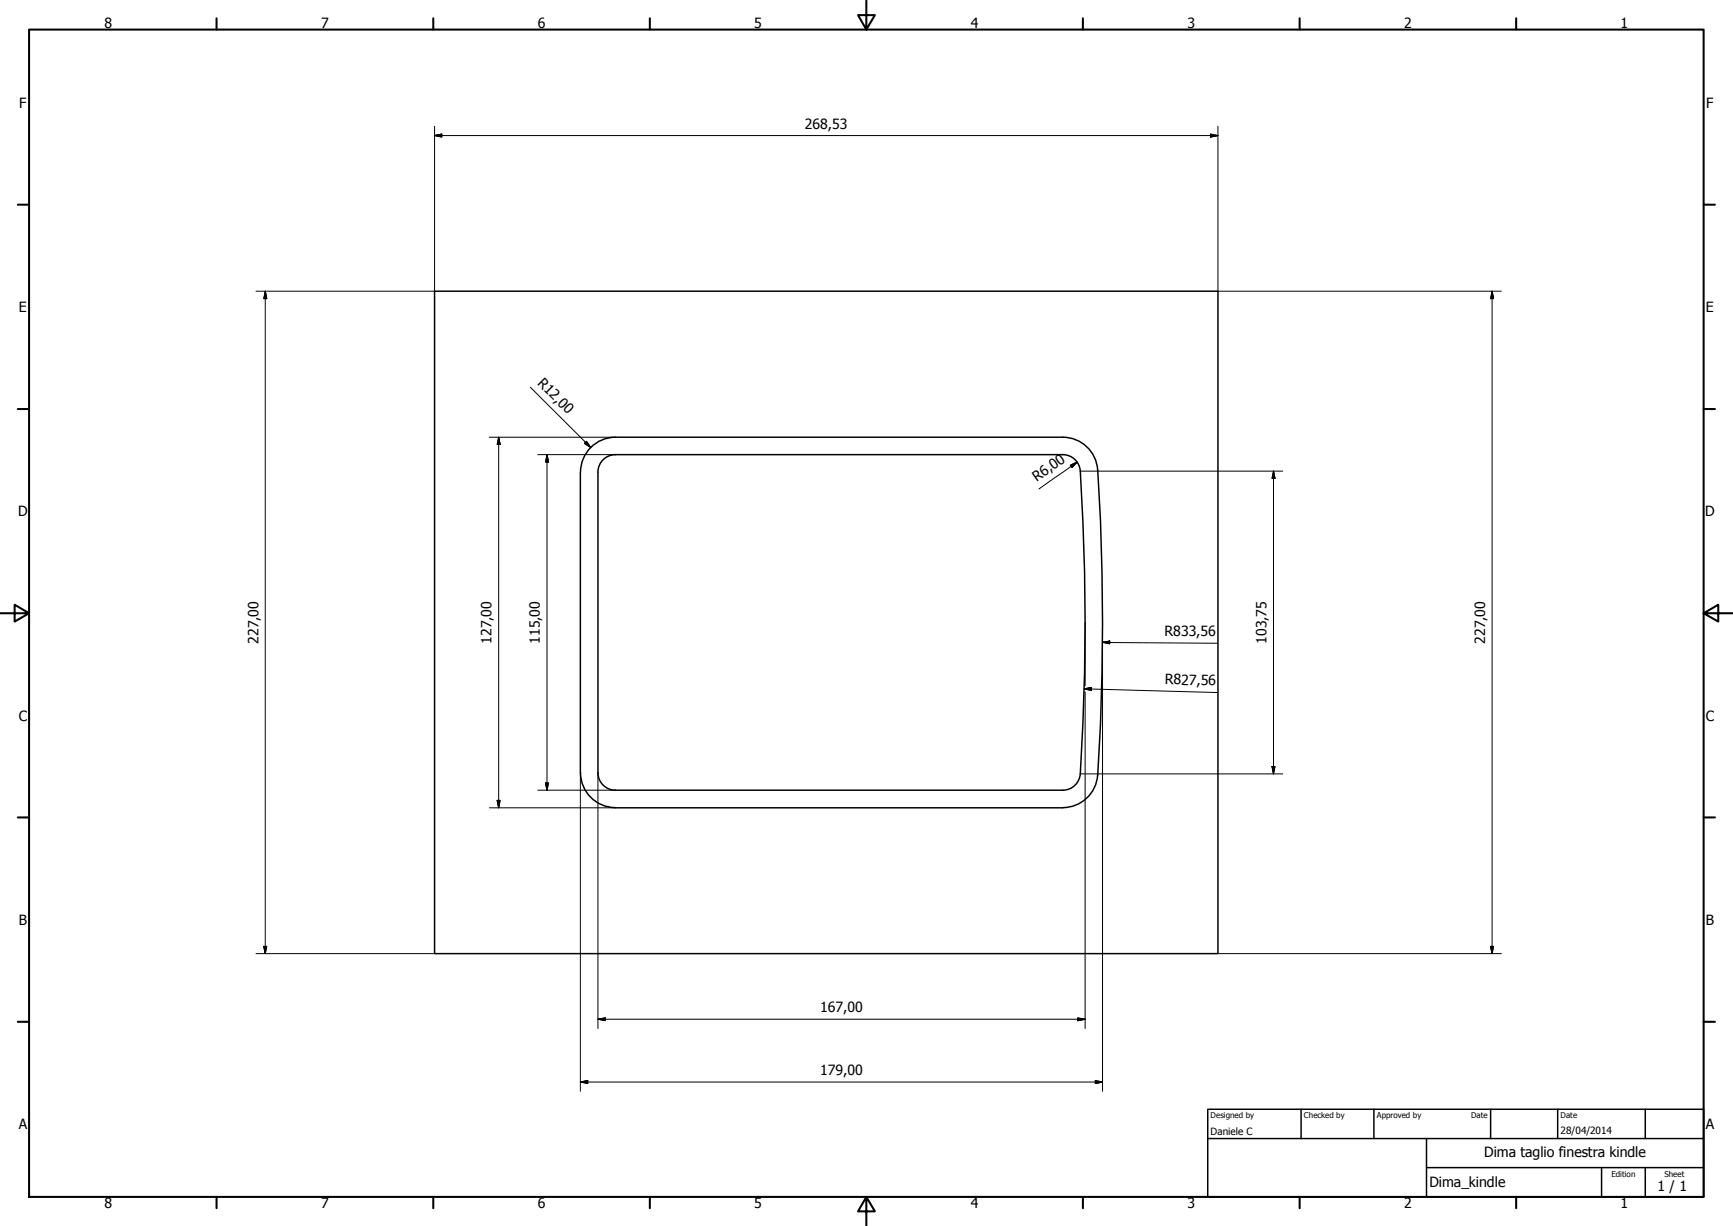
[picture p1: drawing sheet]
<svg xmlns="http://www.w3.org/2000/svg" width="594mm" height="420mm" viewBox="0 0 594 420" stroke-linecap="round" stroke-linejoin="round" font-family="sans-serif">
<!-- layer: Visible (ISO) -->
<g fill="none" stroke="#000" stroke-width=".51">
<path d="M149 99.8h268.5v227h-268.5zM210.9 149.8h153.5M210.9 155.8h153.5M211 155.8a6 6 0 0 0-6 6v103a6 6 0 0 0 6 6M211 149.8a12 12 0 0 0-12 12M364.3 155.8a6 6 0 0 1 6 5.6 813.5 813.5 0 0 1 0 103.8M364.3 149.8a12 12 0 0 1 12 11.3M198.9 161.8v103M376.3 161.1a804.8 804.8 0 0 1-.2 105.8 12 12 0 0 1-11.8 9.9M199 264.8a12 12 0 0 0 12 12M210.9 276.8h153.5M210.9 270.8h153.5"/>
<path d="M370.3 265.2a6 6 0 0 1-6 5.6"/>
</g>
<!-- layer: Border (ISO) -->
<g fill="none" stroke="#000" stroke-width=".7">
<path d="M10 10.1h574v400.1h-574zM74.2 6.3v3.8M148.5 6.3v3.8M222.8 6.3v3.8M297 .2v9.9l-2.9-4.9h5.8l-2.9 4.9M371.2 6.3v3.8M445.5 6.3v3.8M519.7 6.3v3.8M6.1 70.1h3.9M584 70.1h3.9M6.1 140.2h3.9M584 140.2h3.9"/>
<path d="M0 210.2h10l-5-3v5.8l5-2.8M584 210.2l5 2.8v-5.8l-5 3h10M6.1 280.1h3.9M584 280.1h3.9M6.1 350.2h3.9M584 350.2h3.9M74.2 410.2v3.9M148.5 410.2v3.9M222.8 410.2v3.9M297 410.2l2.9 4.9h-5.8l2.9-4.9v10M371.2 410.2v3.9M445.5 410.2v3.9"/>
<path d="M519.7 410.2v3.9"/>
</g>
<!-- layer: Title (ISO) -->
<path d="M414 380.2h170v30h-170zM414 390.2h170M446 380.2v10M471 380.2v10M489 390.2v20M511 380.2v10M534 380.2v10M564 380.2v10M489 400.2h95M549 400.2v10M564 400.2v10" fill="none" stroke="#000" stroke-width=".51"/>
<!-- layer: Dimension (ISO) -->
<g fill="none" stroke="#000" stroke-width=".34">
<path d="M149 46.5l2.4-.5v1zM149 46.5h268.5M149 43.3v56.5h-61.2M415 46l2.5 .5-2.5 .5zM417.5 43.3v56.5h97.2M90.9 99.8l.5 2.5h-1zM90.9 99.8v227M511.5 99.8l.5 2.5h-1zM511.5 99.8v227M181.8 132.7l20.7 20.6M167.8 149.8h43.1M170.9 149.8l.5 2.5h-1z"/>
<path d="M170.9 149.8v127M184.3 155.8h26.6M187.5 155.8l.5 2.5h-1zM187.5 155.8v115M201 151.2l1.5 2.1-2.2-1.4zM366.9 159.4l2.4-1.1-1.8 1.9zM369.3 158.3l-13.1 9.3M370.3 161.5h69.4M436.6 161.5l.5 2.4h-1zM436.6 161.5v103.7M372 213.3v21.8M378 213.3v160.7"/>
<path d="M371.7 236.1l2.4-.5v1zM371.7 236.1l45.9 1.2M372 237.1v115.4M378 220.1l2.4-.4v.9zM378 220.1l39.6 .4M167.8 276.8h43.1M170.4 274.3h1l-.5 2.5zM184.3 270.8h26.6M187 268.3h1l-.5 2.5zM198.9 264.8v109.2M205 264.8v87.7M370.3 265.2h69.4"/>
<path d="M436.1 262.7h1l-.5 2.5zM87.8 326.8h61.2M90.4 324.3h1l-.5 2.5zM417.5 326.8h97.2M511 324.3h1l-.5 2.5zM205 349.3l2.5-.5v1zM205 349.3h167M369.4 348.8l2.6 .5-2.6 .5zM198.9 370.8l2.6-.5v1zM198.9 370.8h179.1M375.5 370.3l2.5 .5-2.5 .5z"/>
</g>
<g fill="#000" stroke="#000" stroke-width=".34">
<path d="M149 46.5l2.4-.5zM149 46.5l2.4-.5v1zM415 47l2.5-.5zM415 46l2.5 .5-2.5 .5zM90.9 99.8l.5 2.5zM90.9 99.8l.5 2.5h-1zM511.5 99.8l.5 2.5zM511.5 99.8l.5 2.5h-1zM170.9 149.8l.5 2.5zM170.9 149.8l.5 2.5h-1zM187.5 155.8l.5 2.5zM187.5 155.8l.5 2.5h-1z"/>
<path d="M200.3 151.9l2.2 1.4zM201 151.2l1.5 2.1-2.2-1.4zM369.3 158.3l-1.8 1.9zM366.9 159.4l2.4-1.1-1.8 1.9zM436.6 161.5l.5 2.4zM436.6 161.5l.5 2.4h-1zM378 220.1l2.4-.4zM378 220.1l2.4-.4v.9zM371.7 236.1l2.4-.5zM371.7 236.1l2.4-.5v1zM170.4 274.3l.5 2.5zM170.4 274.3h1l-.5 2.5z"/>
<path d="M187 268.3l.5 2.5zM187 268.3h1l-.5 2.5zM436.1 262.7l.5 2.5zM436.1 262.7h1l-.5 2.5zM90.4 324.3l.5 2.5zM90.4 324.3h1l-.5 2.5zM511 324.3l.5 2.5zM511 324.3h1l-.5 2.5zM205 349.3l2.5-.5zM205 349.3l2.5-.5v1zM369.4 349.8l2.6-.5zM369.4 348.8l2.6 .5-2.6 .5z"/>
<path d="M198.9 370.8l2.6-.5zM198.9 370.8l2.6-.5v1zM375.5 371.3l2.5-.5zM375.5 370.3l2.5 .5-2.5 .5z"/>
</g>
<g font-size="4.8">
<text x="35.8" y="9.8">8</text>
<text x="110" y="9.8">7</text>
<text x="184.3" y="9.8">6</text>
<text x="258.6" y="9.8">5</text>
<text x="332.8" y="9.8">4</text>
<text x="407" y="9.8">3</text>
<text x="481.3" y="9.8">2</text>
<text x="555.6" y="9.8">1</text>
<text x="6.6" y="36.9">F</text>
<text x="584.9" y="36.9">F</text>
<text x="275.9" y="44">268,53</text>
<text x="6.5" y="106.9">E</text>
<text x="584.8" y="106.9">E</text>
<text x="184" y="131.6" transform="rotate(45 184 131.6)">R12,00</text>
<text x="355.4" y="165.1" transform="rotate(-35 355.4 165.1)">R6,00</text>
<text x="6.2" y="176.9">D</text>
<text x="584.5" y="176.9">D</text>
<text x="88.6" y="220.6" transform="rotate(-90 88.6 220.6)">227,00</text>
<text x="168.5" y="220.6" transform="rotate(-90 168.5 220.6)">127,00</text>
<text x="185.1" y="220.6" transform="rotate(-90 185.1 220.6)">115,00</text>
<text x="399.2" y="217.9">R833,56</text>
<text x="434.1" y="220.6" transform="rotate(-90 434.1 220.6)">103,75</text>
<text x="509.1" y="220.6" transform="rotate(-90 509.1 220.6)">227,00</text>
<text x="399.3" y="234.4" transform="rotate(1 399.3 234.4)">R827,56</text>
<text x="6.4" y="246.9">C</text>
<text x="584.7" y="246.9">C</text>
<text x="6.4" y="316.9">B</text>
<text x="584.7" y="316.9">B</text>
<text x="281.2" y="346.9">167,00</text>
<text x="281.2" y="368.4">179,00</text>
<text x="6.4" y="386.9">A</text>
<text x="584.7" y="386.9">A</text>
<text x="508.8" y="396.5">Dima taglio finestra kindle</text>
<text x="490" y="406.6">Dima_kindle</text>
<text x="568.2" y="408.1">1 / 1</text>
<text x="35.8" y="414.1">8</text>
<text x="110" y="414.1">7</text>
<text x="184.3" y="414.1">6</text>
<text x="258.6" y="414.1">5</text>
<text x="332.8" y="414.1">4</text>
<text x="407" y="414.1">3</text>
<text x="481.3" y="414.1">2</text>
<text x="555.6" y="414.1">1</text>
</g>
<g font-size="3.4">
<text x="415" y="389.1">Daniele C</text>
<text x="535" y="388.6">28/04/2014</text>
</g>
<g font-size="2.7">
<text x="415" y="383.3">Designed by</text>
<text x="447" y="383.3">Checked by</text>
<text x="472" y="383.3">Approved by</text>
<text x="504.3" y="383.1">Date</text>
<text x="535" y="383.1">Date</text>
<text x="552.4" y="403.3">Edition</text>
<text x="570.5" y="403.3">Sheet</text>
</g>
</svg>
